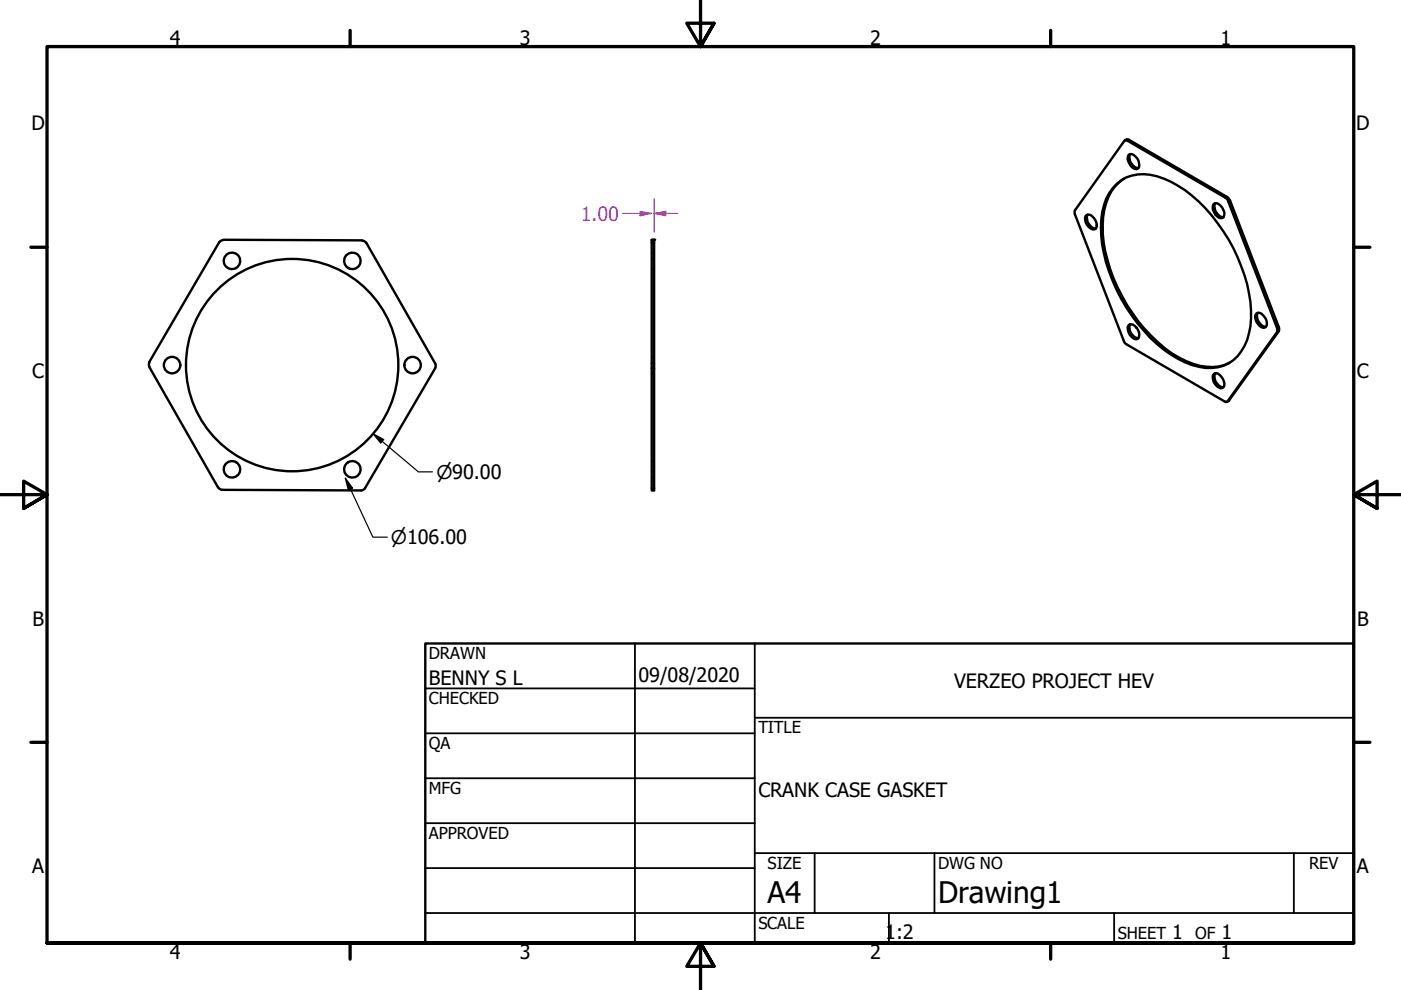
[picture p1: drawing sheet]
<svg xmlns="http://www.w3.org/2000/svg" width="297mm" height="210mm" viewBox="0 0 297 210" stroke-linecap="round" stroke-linejoin="round" font-family="sans-serif">
<!-- layer: Visible (ANSI) -->
<g fill="none" stroke="#000" stroke-width=".51">
<path d="M236.7 39a9.1 9.1 0 0 1 10.1-1.1 27.9 27.9 0 0 1 12.5 11.1 33 33 0 0 1 5.9 18.5 11.7 11.7 0 0 1-3.7 8.9 9 9 0 0 1-8.8 1 25.9 25.9 0 0 1-11.5-8.8 36.3 36.3 0 0 1-7.7-18.5 14.4 14.4 0 0 1 2.4-10.2zM238.3 37.9a11.3 11.3 0 0 0-4.5 9.9 33.9 33.9 0 0 0 7.6 20.4 25.9 25.9 0 0 0 11.5 8.9 9.5 9.5 0 0 0 7.8-.2M238.4 29.9l.2-.1h.4l20.8 12.1 .6 .8 10.4 26.9v.5l-10.7 15.1-.4-.1-20.9-12.1-.5-.8-10.4-26.8-.1-.6zM238.5 29.8l.4-.2h.4l20.9 12.2 .6 .7 10.3 26.9 .1 .5-10.7 15.1-.3 .2M239.3 32.9a.97 .97 0 0 1 1.4 .2 2.27 2.27 0 0 1 .8 2.4 .97 .97 0 0 1-1.7-.3 2.26 2.26 0 0 1-.5-2.3zM239.6 32.7a2.18 2.18 0 0 0 1.8 3M47.3 50.9l-.4 .1-.4 .4-14.9 25.4M47.4 50.8l29.4 .2M76.8 51l.5 .2 .4 .3M77.7 51.5l14.6 25.5 .1 .5-.1 .5M138.2 50.8h.5v53.2h-.5zM230.2 45.8a.94 .94 0 0 1 1.4 .1 2.04 2.04 0 0 1 .7 2.6 1.09 1.09 0 0 1-1.5-.4 2.19 2.19 0 0 1-.6-2.3z"/>
<path d="M230.6 45.5a2.18 2.18 0 0 0 1.7 3M257.3 43.3a.99 .99 0 0 1 1.5 .3 1.78 1.78 0 0 1 .4 2.6 1.94 1.94 0 0 1-2-1.7l-.1-.5zM257.7 43.1a2.18 2.18 0 0 0 1.7 3M31.6 77.8l14.6 25.5M31.7 76.8l-.1 .5 .1 .5M92.3 78.1l-14.9 25.4M239.2 69.1a.85 .85 0 0 1 1.3 0 2.17 2.17 0 0 1 .9 2.6 .99 .99 0 0 1-1.5-.3 2.37 2.37 0 0 1-.7-2.3zM239.6 68.7a2.11 2.11 0 0 0 1.8 3M257.4 79.2a1.81 1.81 0 0 1 2.1 1.5 .98 .98 0 0 1-.7 1.6 2.55 2.55 0 0 1-1.6-2.8zM257.7 79.2a2.11 2.11 0 0 0 1.7 2.9M266.4 66.5a1.04 1.04 0 0 1 1.4 .4 1.76 1.76 0 0 1 .4 2.5 2.07 2.07 0 0 1-2.1-2.2zM266.7 66.3a2.11 2.11 0 0 0 1.7 3"/>
<path d="M46.3 103.4l.4 .3 .4 .2 29.5 .1M77.4 103.5l-.4 .4-.5 .1"/>
<circle cx="49.2" cy="55.3" r="1.75"/>
<circle cx="74.7" cy="55.3" r="1.75"/>
<circle cx="36.5" cy="77.4" r="1.75"/>
<circle cx="61.9" cy="77.4" r="22.5"/>
<circle cx="87.5" cy="77.4" r="1.75"/>
<circle cx="49.2" cy="99.5" r="1.75"/>
<circle cx="74.7" cy="99.5" r="1.75"/>
</g>
<!-- layer: Hidden (ANSI) -->
<g fill="none" stroke="#000" stroke-width=".38">
<path d="M138.2 57.1h.2M138.2 53.6h.2M138.2 54.9h.2M138.5 57.1h.2M138.5 53.6h.2M138.5 54.9h.2M138.2 79.2h.2M138.2 75.7h.2M138.5 79.2h.2M138.5 75.7h.2M138.2 97.8h.2M138.2 99.9h.2"/>
<path d="M138.5 97.8h.2M138.5 99.9h.2M138.2 101.3h.2M138.5 101.3h.2"/>
</g>
<!-- layer: Visible (ANSI) -->
<circle cx="138.7" cy="50.8" r=".25" fill="#000"/>
<!-- layer: Visible Narrow (ANSI) -->
<path d="M239.3 29.6l-.3 .2M260.2 41.8l-.4 .1M260.8 42.5l-.4 .2M271.1 69.4l-.3 .2M271.1 70.2l-.3 .2M260.6 84.9l-.3 .2" fill="none" stroke="#000" stroke-width=".38"/>
<!-- layer: Title (ANSI) -->
<g fill="none" stroke="#000" stroke-width=".38">
<path d="M134.6 136.4v63.5M160 136.4v63.5M90.2 146h69.8M90.2 155.5h69.8M160 152.2h127M90.2 165h69.8M90.2 174.5h69.8M90.2 193.6h196.8M90.2 184.1h69.8M160 180.9h127M172.7 180.9v12.7M188.5 193.6v6.3"/>
<path d="M198.1 180.9v12.7M236.2 193.6v6.3M274.3 180.9v12.7"/>
</g>
<path d="M90.2 136.4h196.8v63.5h-196.8z" fill="none" stroke="#000" stroke-width=".51"/>
<!-- layer: Border (ANSI) -->
<g fill="none" stroke="#000" stroke-width=".7">
<path d="M148.5 -.1v10l-2.9-5h5.8l-2.9 5 2.9-5M74.2 6.4v3.5M222.8 6.4v3.5M6.5 52.4h3.5M287 52.4h3.4M0 104.9h10l-5-2.9v5.8l5-2.9-5 2.9M297 104.9h-10l5-2.9v5.8l-5-2.9 5 2.9M6.5 157.4h3.5M287 157.4h3.4M10 199.9v-190h277v190h-277h277M74.2 199.9v3.5M222.8 199.9v3.5"/>
<path d="M151.4 204.9l-2.9-5 2.9 5h-5.8l2.9-5v10"/>
</g>
<!-- layer: Dimension (ANSI) -->
<path d="M79.1 92l2.2 1.2-.6 .8zM79.1 92l9.6 8h3M73.2 101.4l1.5 2.1-.8 .4zM73.2 101.4l5.9 12.5h3" fill="none" stroke="#000" stroke-width=".25"/>
<g fill="#000">
<path d="M79.1 92l2.2 1.2-.6 .8z" fill-rule="evenodd"/>
<path d="M73.2 101.4l1.5 2.1-.8 .4z" fill-rule="evenodd"/>
</g>
<path d="M135.7 45.2h2.5" fill="none" stroke="#f0f" stroke-width=".25"/>
<path d="M135.7 44.8l2.5 .4-2.5 .6z" fill-rule="evenodd" fill="#f0f"/>
<path d="M135.7 44.8l2.5 .4-2.5 .6zM138.7 45.2h2.5" fill="none" stroke="#f0f" stroke-width=".25"/>
<path d="M138.7 45.2l2.5-.4v1z" fill-rule="evenodd" fill="#f0f"/>
<path d="M132 45.2h3.7M138.7 45.2l2.5-.4v1zM138.7 42.1v7.1M141.2 45.2h2.5" fill="none" stroke="#f0f" stroke-width=".25"/>
<g font-size="6.3">
<text x="162.8" y="191.4">A4</text>
<text x="198.9" y="191.5">Drawing1</text>
</g>
<g font-size="4.2">
<text x="36" y="9.5">4</text>
<text x="110.2" y="9.5">3</text>
<text x="184.5" y="9.5">2</text>
<text x="258.8" y="9.5">1</text>
<text x="6.7" y="27.7">D</text>
<text x="287.5" y="27.7">D</text>
<text x="6.8" y="80.2">C</text>
<text x="287.7" y="80.2">C</text>
<text x="6.9" y="132.7">B</text>
<text x="287.7" y="132.7">B</text>
<text x="90.9" y="145.1">BENNY S L</text>
<text x="135.4" y="144.5">09/08/2020</text>
<text x="202.3" y="145.8">VERZEO PROJECT HEV</text>
<text x="160.8" y="169.1">CRANK CASE GASKET</text>
<text x="6.8" y="185.2">A</text>
<text x="287.7" y="185.2">A</text>
<text x="36" y="203.4">4</text>
<text x="110.2" y="203.4">3</text>
<text x="184.5" y="203.4">2</text>
<text x="187.7" y="199.2">1:2</text>
<text x="248.5" y="199.1">1</text>
<text x="258.8" y="203.4">1</text>
<text x="259" y="199.1">1</text>
</g>
<text font-size="4.2" fill="#f0f" x="123.1" y="46.8">1.00</text>
<g font-size="4">
<text x="92.5" y="101.5">⌀90.00</text>
<text x="82.9" y="115.4">⌀106.00</text>
</g>
<g font-size="3.5">
<text x="90.9" y="139.7">DRAWN</text>
<text x="90.9" y="149.3">CHECKED</text>
<text x="160.8" y="155.5">TITLE</text>
<text x="90.9" y="158.8">QA</text>
<text x="90.9" y="168.3">MFG</text>
<text x="90.9" y="177.8">APPROVED</text>
<text x="162.8" y="184.2">SIZE</text>
<text x="198.9" y="184.2">DWG NO</text>
<text x="277.6" y="184.2">REV</text>
<text x="160.8" y="196.9">SCALE</text>
<text x="237" y="199.1">SHEET</text>
<text x="253.4" y="199.1">OF</text>
</g>
</svg>
